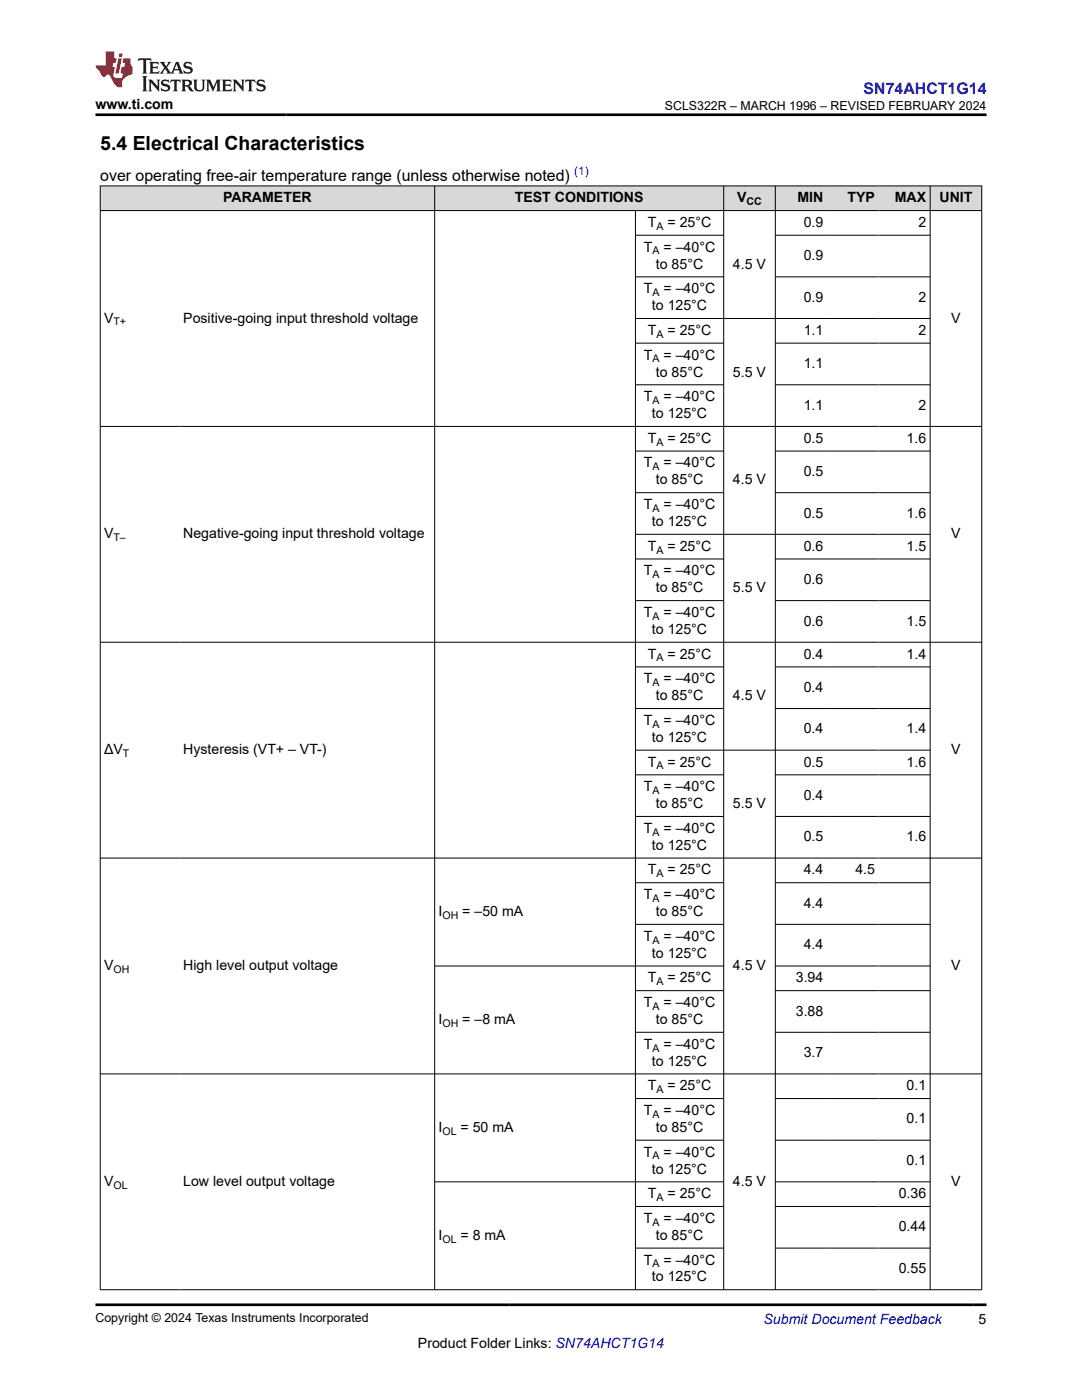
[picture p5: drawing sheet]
<svg xmlns="http://www.w3.org/2000/svg" width="216mm" height="279mm" viewBox="0 0 216 279" stroke-linecap="round" stroke-linejoin="round" font-family="sans-serif">
<g fill="#d8d8d8">
<path d="M20 37.1h175.9v4.9h-175.9z" fill-rule="evenodd"/>
<path d="M20.1 37.2h66.6v4.8h-66.6z" fill-rule="evenodd"/>
<path d="M86.8 37.2h57.5v4.8h-57.5z" fill-rule="evenodd"/>
<path d="M144.5 37.2h10.1v4.8h-10.1z" fill-rule="evenodd"/>
<path d="M154.8 37.2h10.2v4.8h-10.2z" fill-rule="evenodd"/>
<path d="M165 37.2h10.3v4.8h-10.3z" fill-rule="evenodd"/>
<path d="M175.3 37.2h10.2v4.8h-10.2z" fill-rule="evenodd"/>
<path d="M185.7 37.2h10.1v4.8h-10.1z" fill-rule="evenodd"/>
</g>
<g fill="none" stroke="#000" stroke-width=".2">
<path d="M19.9 37.1h176.1M20 37v220.5M86.7 37v220.5M144.4 37v220.5M154.7 37v220.5M185.6 37v220.5M195.9 37v220.5M19.9 42h176.1M126.8 42v215.5M126.8 46.9h17.7M126.8 55.3h17.7M154.7 46.9h31"/>
<path d="M154.7 55.3h31M126.8 63.6h58.9M126.8 68.5h17.7M126.8 76.8h17.7M154.7 68.5h31M154.7 76.8h31M19.9 85.1h176.1M126.8 90h17.7M126.8 98.3h17.7M154.7 90h31M154.7 98.3h31M126.8 106.6h58.9"/>
<path d="M126.8 111.6h17.7M126.8 119.9h17.7M154.7 111.6h31M154.7 119.9h31M19.9 128.2h176.1M126.8 133.1h17.7M154.7 133.1h31M126.8 149.7h58.9M126.8 141.4h17.7M126.8 154.6h17.7M154.7 141.4h31M154.7 154.6h31"/>
<path d="M19.9 171.2h176.1M126.8 162.9h17.7M126.8 176.2h17.7M154.7 162.9h31M154.7 176.2h31M126.8 184.5h17.7M126.8 197.7h17.7M144.5 192.8h-57.8M154.7 192.8h31M154.7 184.5h31M154.7 197.7h31M19.9 214.3h176.1"/>
<path d="M126.8 206h17.7M126.8 219.2h17.7M154.7 206h31M154.7 219.2h31M126.8 227.6h17.7M144.5 235.9h-57.8M154.7 235.9h31M154.7 227.6h31M19.9 257.4h176.1M126.8 240.8h17.7M126.8 249.1h17.7M154.7 240.8h31"/>
<path d="M154.7 249.1h31"/>
</g>
<path d="M27.7 11.6l-.2 .6 .5-.2h.6v.1v2.2l-.2 .4h1l-.2-.4v-2.2v-.1h.5l.5 .2-.1-.6zM29.8 12.4l.2 .3v1.6l-.2 .4h1.9l.1-.6a1.08 1.08 0 0 1-1.3 .2v-.7h.6l.4 .2v-.7l-.4 .2h-.6v-.5l.2-.2a1 1 0 0 1 1 .3l-.1-.5zM31.8 12.4l1 1.1-1 1.2h.9l-.2-.2 .4-.8 .5 .8-.2 .2h1.6l-.2-.2 .1-.5h1l.1 .5-.1 .2h.9l-.2-.4-.8-1.9h-.5l-1 2.1-.8-1.1 .9-1h-.8l.2 .2-.5 .6-.3-.6 .1-.2zM35.2 12.8l.4 1h-.8zM36.8 12.5a.65 .65 0 0 0-.2 .7 .65 .65 0 0 0 .6 .5l.7 .1 .1 .3a.79 .79 0 0 1-.7 .4 .79 .79 0 0 1-.7-.5l.1 .7 .2-.1a.93 .93 0 0 0 1.1 0 .93 .93 0 0 0 .4-.9 1.46 1.46 0 0 0-1.2-.6l-.1-.3a1.09 1.09 0 0 1 1.2 .2l-.2-.6-.1 .1-.6-.2zM28.4 15.2l.2 .4v2.2l-.2 .4h1l-.2-.4v-2.2l.2-.4zM29.6 15.9l.2 .4v1.5l-.2 .4h.8l-.3-.4v-1.3l1.7 1.8v-2l.2-.4h-.8l.2 .2 .1 1.1-1.2-1.3zM32.3 16a.65 .65 0 0 0-.2 .8 .65 .65 0 0 0 .7 .4l.6 .2 .1 .2a.79 .79 0 0 1-.7 .4 .79 .79 0 0 1-.7-.5l.1 .7 .2-.1a.93 .93 0 0 0 1.1 .1 .93 .93 0 0 0 .4-1 1.46 1.46 0 0 0-1.2-.5l-.1-.4a1.09 1.09 0 0 1 1.2 .2l-.2-.6-.1 .1-.6-.1zM34.1 15.9l-.1 .6a.63 .63 0 0 1 .7-.3l.1 1.6-.3 .4h1l-.2-.4v-1.6a.66 .66 0 0 1 .8 .3l-.1-.6zM36.2 15.9l.2 .4v1.5l-.2 .4h.9l-.2-.2v-.7h.5l.1 .2a.79 .79 0 0 0 1.2 .6l-1-.9a.61 .61 0 0 0 .6-.6 .61 .61 0 0 0-.5-.7zM36.9 16.2h.2a.47 .47 0 0 1 .5 .1 .47 .47 0 0 1 .1 .5l-.2 .1-.6 .1zM38.5 15.9l.2 .2a2.27 2.27 0 0 0 .4 2 1.04 1.04 0 0 0 1.7-.7v-1.3l.2-.2h-.8l.2 .4v1.1a.6 .6 0 0 1-.6 .6 .6 .6 0 0 1-.6-.6v-1.1l.3-.4zM41.1 15.9l.2 .4v1.5l-.2 .4h.7l-.2-.4v-1.4l.9 1.9 .8-1.9v1.4l-.2 .4h1l-.3-.4v-1.5l.3-.4h-.8l-.7 1.5-.7-1.5zM44.3 15.9l.2 .4v1.5l-.2 .4h1.9l.1-.6a1.09 1.09 0 0 1-1.3 .2v-.7h.6l.4 .2v-.6l-.4 .2h-.6v-.6l.2-.1a1.01 1.01 0 0 1 1 .3l-.1-.6zM46.4 15.9l.3 .4v1.5l-.3 .4h.8l-.2-.4v-1.3l1.6 1.8v-2l.2-.4h-.7l.2 .2v1.1l-1.2-1.3zM49 15.9l-.1 .6a.63 .63 0 0 1 .8-.3v1.6l-.3 .4h1l-.2-.4v-1.6a.66 .66 0 0 1 .8 .3l-.1-.6zM51.4 16a.65 .65 0 0 0-.2 .8 .65 .65 0 0 0 .6 .4l.6 .2 .2 .2a.79 .79 0 0 1-.8 .4 .79 .79 0 0 1-.6-.5l.1 .7 .2-.1a.93 .93 0 0 0 1 .1 .93 .93 0 0 0 .5-1 1.46 1.46 0 0 0-1.3-.5l-.1-.4a1.09 1.09 0 0 1 1.3 .2l-.2-.6-.2 .1-.5-.1z" fill="#231f20"/>
<path d="M21.1 10.3v2.7h-2.1l.1 .4 .9 1a.95 .95 0 0 0 .9 .9 .59 .59 0 0 1 .6-.4 .59 .59 0 0 1 .5 .3l.4 .8a1.59 1.59 0 0 0 2.1 1.4 1.61 1.61 0 0 1 1-2.3l1-.3-.1-1.5a1.59 1.59 0 0 1-.4-1.7h-1.4l-.2 .9h.5l-.1 .9h-.5l-.2 .9v.3l.4 .1-.2 .9h-.6a.73 .73 0 0 1-1.1-.7l.3-1.5h-.5l.2-.9h.5l.2-.9h-.5v-1.3zM23.6 11.6l-.6 3.1h.7l.6-3.1zM23.8 10.7l-.1 .6h.7l.1-.6z" fill="#ed1c24"/>
<path d="M19 22.9h177.8M19 260.4h177.8" fill="none" stroke="#000" stroke-width=".53"/>
<text font-size="3.9" x="20" y="29.9">5.4 Electrical Characteristics</text>
<text font-size="3.2" fill="#00f" x="172.3" y="18.7">SN74AHCT1G14</text>
<text font-size="3.2" x="20" y="36.1">over operating free-air temperature range (unless otherwise noted)</text>
<g font-size="2.8">
<text x="19" y="21.8">www.ti.com</text>
<text x="44.5" y="40.4">PARAMETER</text>
<text x="102.7" y="40.4">TEST CONDITIONS</text>
<text x="147.1" y="40.4">V</text>
<text x="159.1" y="40.4">MIN</text>
<text x="169.1" y="40.4">TYP</text>
<text x="178.6" y="40.4">MAX</text>
<text x="187.5" y="40.4">UNIT</text>
<text x="129.3" y="45.3">T</text>
<text x="133.2" y="45.3">= 25°C</text>
<text x="160.4" y="45.3">0.9</text>
<text x="183.3" y="45.3">2</text>
<text x="128.5" y="50.2">T</text>
<text x="130.9" y="53.6">to 85°C</text>
<text x="132.4" y="50.2">= –40°C</text>
<text x="146.3" y="53.6">4.5 V</text>
<text x="160.4" y="51.9">0.9</text>
<text x="128.5" y="58.5">T</text>
<text x="132.4" y="58.5">= –40°C</text>
<text x="20.8" y="64.4">V</text>
<text x="36.6" y="64.4">Positive-going input threshold voltage</text>
<text x="130.1" y="61.9">to 125°C</text>
<text x="160.4" y="60.2">0.9</text>
<text x="183.3" y="60.2">2</text>
<text x="189.8" y="64.4">V</text>
<text x="128.5" y="71.8">T</text>
<text x="129.3" y="66.8">T</text>
<text x="132.4" y="71.8">= –40°C</text>
<text x="133.2" y="66.8">= 25°C</text>
<text x="160.4" y="66.8">1.1</text>
<text x="183.3" y="66.8">2</text>
<text x="130.9" y="75.1">to 85°C</text>
<text x="146.3" y="75.1">5.5 V</text>
<text x="160.4" y="73.5">1.1</text>
<text x="128.5" y="80.1">T</text>
<text x="130.1" y="83.5">to 125°C</text>
<text x="132.4" y="80.1">= –40°C</text>
<text x="160.4" y="81.8">1.1</text>
<text x="183.3" y="81.8">2</text>
<text x="129.3" y="88.4">T</text>
<text x="133.2" y="88.4">= 25°C</text>
<text x="160.4" y="88.4">0.5</text>
<text x="180.9" y="88.4">1.6</text>
<text x="128.5" y="93.3">T</text>
<text x="132.4" y="93.3">= –40°C</text>
<text x="160.4" y="95">0.5</text>
<text x="128.5" y="101.6">T</text>
<text x="130.9" y="96.7">to 85°C</text>
<text x="132.4" y="101.6">= –40°C</text>
<text x="146.3" y="96.7">4.5 V</text>
<text x="20.8" y="107.4">V</text>
<text x="36.6" y="107.4">Negative-going input threshold voltage</text>
<text x="130.1" y="105">to 125°C</text>
<text x="160.4" y="103.3">0.5</text>
<text x="180.9" y="103.3">1.6</text>
<text x="189.8" y="107.4">V</text>
<text x="129.3" y="109.9">T</text>
<text x="133.2" y="109.9">= 25°C</text>
<text x="160.4" y="109.9">0.6</text>
<text x="180.9" y="109.9">1.5</text>
<text x="128.5" y="114.8">T</text>
<text x="130.9" y="118.2">to 85°C</text>
<text x="132.4" y="114.8">= –40°C</text>
<text x="146.3" y="118.2">5.5 V</text>
<text x="160.4" y="116.5">0.6</text>
<text x="128.5" y="123.1">T</text>
<text x="132.4" y="123.1">= –40°C</text>
<text x="160.4" y="124.8">0.6</text>
<text x="180.9" y="124.8">1.5</text>
<text x="129.3" y="131.4">T</text>
<text x="130.1" y="126.5">to 125°C</text>
<text x="133.2" y="131.4">= 25°C</text>
<text x="160.4" y="131.4">0.4</text>
<text x="180.9" y="131.4">1.4</text>
<text x="128.5" y="136.4">T</text>
<text x="132.4" y="136.4">= –40°C</text>
<text x="130.9" y="139.8">to 85°C</text>
<text x="146.3" y="139.8">4.5 V</text>
<text x="160.4" y="138.1">0.4</text>
<text x="128.5" y="144.7">T</text>
<text x="130.1" y="148.1">to 125°C</text>
<text x="132.4" y="144.7">= –40°C</text>
<text x="160.4" y="146.4">0.4</text>
<text x="180.9" y="146.4">1.4</text>
<text x="20.8" y="150.5">ΔV</text>
<text x="36.6" y="150.5">Hysteresis (VT+ – VT-)</text>
<text x="129.3" y="153">T</text>
<text x="133.2" y="153">= 25°C</text>
<text x="160.4" y="153">0.5</text>
<text x="180.9" y="153">1.6</text>
<text x="189.8" y="150.5">V</text>
<text x="128.5" y="157.9">T</text>
<text x="130.9" y="161.3">to 85°C</text>
<text x="132.4" y="157.9">= –40°C</text>
<text x="146.3" y="161.3">5.5 V</text>
<text x="160.4" y="159.6">0.4</text>
<text x="128.5" y="166.2">T</text>
<text x="132.4" y="166.2">= –40°C</text>
<text x="160.4" y="167.9">0.5</text>
<text x="180.9" y="167.9">1.6</text>
<text x="130.1" y="169.6">to 125°C</text>
<text x="128.5" y="179.4">T</text>
<text x="129.3" y="174.5">T</text>
<text x="132.4" y="179.4">= –40°C</text>
<text x="133.2" y="174.5">= 25°C</text>
<text x="160.4" y="174.5">4.4</text>
<text x="170.7" y="174.5">4.5</text>
<text x="87.5" y="182.8">I</text>
<text x="92.2" y="182.8">= –50 mA</text>
<text x="130.9" y="182.8">to 85°C</text>
<text x="160.4" y="181.1">4.4</text>
<text x="128.5" y="187.8">T</text>
<text x="130.1" y="191.1">to 125°C</text>
<text x="132.4" y="187.8">= –40°C</text>
<text x="160.4" y="189.4">4.4</text>
<text x="20.8" y="193.6">V</text>
<text x="36.6" y="193.6">High level output voltage</text>
<text x="129.3" y="196.1">T</text>
<text x="133.2" y="196.1">= 25°C</text>
<text x="146.3" y="193.6">4.5 V</text>
<text x="158.8" y="196.1">3.94</text>
<text x="189.8" y="193.6">V</text>
<text x="128.5" y="201">T</text>
<text x="132.4" y="201">= –40°C</text>
<text x="158.8" y="202.7">3.88</text>
<text x="87.5" y="204.4">I</text>
<text x="92.2" y="204.4">= –8 mA</text>
<text x="128.5" y="209.3">T</text>
<text x="130.9" y="204.4">to 85°C</text>
<text x="132.4" y="209.3">= –40°C</text>
<text x="130.1" y="212.7">to 125°C</text>
<text x="160.4" y="211">3.7</text>
<text x="129.3" y="217.6">T</text>
<text x="133.2" y="217.6">= 25°C</text>
<text x="180.9" y="217.6">0.1</text>
<text x="87.5" y="225.9">I</text>
<text x="91.9" y="225.9">= 50 mA</text>
<text x="128.5" y="222.5">T</text>
<text x="130.9" y="225.9">to 85°C</text>
<text x="132.4" y="222.5">= –40°C</text>
<text x="180.9" y="224.2">0.1</text>
<text x="128.5" y="230.8">T</text>
<text x="132.4" y="230.8">= –40°C</text>
<text x="180.9" y="232.5">0.1</text>
<text x="20.8" y="236.7">V</text>
<text x="36.6" y="236.7">Low level output voltage</text>
<text x="129.3" y="239.1">T</text>
<text x="130.1" y="234.2">to 125°C</text>
<text x="133.2" y="239.1">= 25°C</text>
<text x="146.3" y="236.7">4.5 V</text>
<text x="179.3" y="239.1">0.36</text>
<text x="189.8" y="236.7">V</text>
<text x="128.5" y="244.1">T</text>
<text x="132.4" y="244.1">= –40°C</text>
<text x="179.3" y="245.7">0.44</text>
<text x="87.5" y="247.4">I</text>
<text x="91.9" y="247.4">= 8 mA</text>
<text x="130.9" y="247.4">to 85°C</text>
<text x="128.5" y="252.4">T</text>
<text x="130.1" y="255.7">to 125°C</text>
<text x="132.4" y="252.4">= –40°C</text>
<text x="179.3" y="254.1">0.55</text>
<text x="83.4" y="269">Product Folder Links: SN74AHCT1G14</text>
<text x="195.3" y="264.2">5</text>
</g>
<text font-size="2.8" fill="#00f" x="152.4" y="264.2">Submit Document Feedback</text>
<g font-size="2.5">
<text x="132.7" y="21.9">SCLS322R – MARCH 1996 – REVISED FEBRUARY 2024</text>
<text x="19" y="263.9">Copyright © 2024 Texas Instruments Incorporated</text>
</g>
<text font-size="2.4" fill="#00f" x="114.6" y="35">(1)</text>
<g font-size="2.1">
<text x="149" y="40.9">CC</text>
<text x="131" y="45.9">A</text>
<text x="130.2" y="50.8">A</text>
<text x="130.2" y="59.1">A</text>
<text x="22.6" y="64.9">T+</text>
<text x="131" y="67.4">A</text>
<text x="130.2" y="72.3">A</text>
<text x="130.2" y="80.6">A</text>
<text x="131" y="88.9">A</text>
<text x="130.2" y="93.9">A</text>
<text x="130.2" y="102.2">A</text>
<text x="22.6" y="108">T–</text>
<text x="131" y="110.5">A</text>
<text x="130.2" y="115.4">A</text>
<text x="130.2" y="123.7">A</text>
<text x="130.2" y="136.9">A</text>
<text x="131" y="132">A</text>
<text x="130.2" y="145.2">A</text>
<text x="24.5" y="151.1">T</text>
<text x="131" y="153.5">A</text>
<text x="130.2" y="158.5">A</text>
<text x="130.2" y="166.8">A</text>
<text x="131" y="175.1">A</text>
<text x="88.3" y="183.4">OH</text>
<text x="130.2" y="180">A</text>
<text x="130.2" y="188.3">A</text>
<text x="22.6" y="194.2">OH</text>
<text x="131" y="196.6">A</text>
<text x="130.2" y="201.5">A</text>
<text x="88.3" y="204.9">OH</text>
<text x="130.2" y="209.9">A</text>
<text x="131" y="218.2">A</text>
<text x="88.3" y="226.5">OL</text>
<text x="130.2" y="223.1">A</text>
<text x="130.2" y="231.4">A</text>
<text x="22.6" y="237.2">OL</text>
<text x="131" y="239.7">A</text>
<text x="130.2" y="244.6">A</text>
<text x="88.3" y="248">OL</text>
<text x="130.2" y="252.9">A</text>
</g>
</svg>
